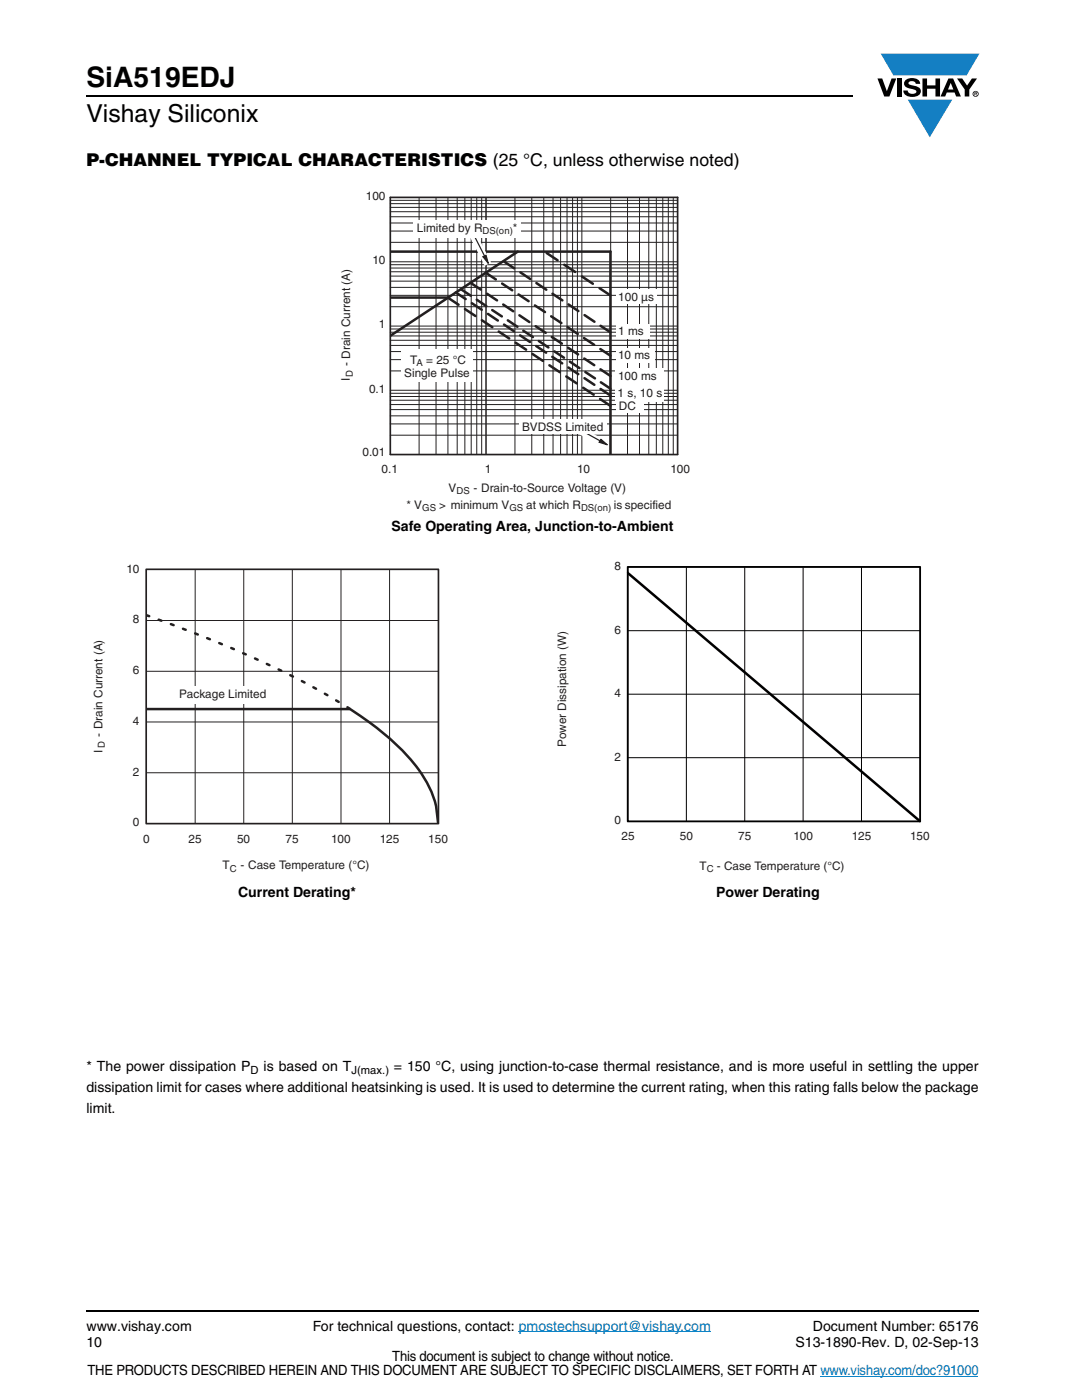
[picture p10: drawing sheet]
<svg xmlns="http://www.w3.org/2000/svg" width="216mm" height="279mm" viewBox="0 0 216 279" stroke-linecap="round" stroke-linejoin="round" font-family="sans-serif">
<path d="M17.1 18.9h.2v.3h-.2z" fill="#000"/>
<path d="M17.3 19.1h152.9" fill="none" stroke="#000" stroke-width=".36"/>
<path d="M175.1 10.7h20.4v16.7h-20.4z" fill="#fff"/>
<g fill="#147fc3">
<path d="M175.7 10.7h19.7l-2.5 4.4h-1.1h-13.5z"/>
<path d="M181.1 19.9h8.9l-4.5 7.5z"/>
</g>
<g fill="#000">
<path d="M175.1 15.7h.9l1 2.5 .9-2.5h.9l-1.3 3.6h-1.1zM179 15.7h.9v3.6h-.9zM180.7 16a2.1 2.1 0 0 1 2.8 .3l.1 .4h-.9a.79 .79 0 0 0-.7-.5 .79 .79 0 0 0-.7 .4l.2 .3 1 .2a1.08 1.08 0 0 1 1.2 1.1 1.08 1.08 0 0 1-1.1 1.1 1.73 1.73 0 0 1-2.3-1.2h.8a.96 .96 0 0 0 .8 .6 .96 .96 0 0 0 1-.4 1.31 1.31 0 0 0-1.3-.6 1.03 1.03 0 0 1-1-.6 1.03 1.03 0 0 1 .1-1.1zM184.1 15.7h.9v1.3h1.7v-1.3h.9v3.6h-.9v-1.6h-1.7v1.6h-.9zM191 15.7h1l1 1.4 .9-1.4h1.1l-1.6 2.2v1.4h-.9v-1.4zM17.1 261.5h.2v.4h-.2z"/>
<path d="M189.7 16.5l.5 1.4h-1zM189.2 15.7l-1.5 3.6h.9l.3-.8h1.6l.3 .8h.9l-1.5-3.6z"/>
<path d="M194.6 18.5h.2v.2h-.2zM194.4 18.4v.7h.2v-.3l.4 .3-.2-.3 .1-.2v-.2z"/>
<path d="M194.2 18.7a.46 .46 0 0 1 .9 0 .46 .46 0 0 1-.9 0zM194.1 18.7a.6 .6 0 0 0 1.2 0 .6 .6 0 0 0-1.2 0z"/>
</g>
<path d="M17.3 261.7h178.1" fill="none" stroke="#000" stroke-width=".36"/>
<path d="M103.5 265.8h38.4M163.7 274.6h31.5" fill="none" stroke="#007ec4" stroke-width=".2"/>
<path d="M67.8 38h69.9v64.4h-69.9z" fill="#fff"/>
<g fill="none" stroke="#231f20" stroke-width=".5">
<path d="M77.9 50.2h43.9v40.4M77.9 59.4h11.6M89.4 59.4l2.1 1.4M90.9 58.4l2 1.3M92 57.8l2 1.2M93.9 56.5l2 1.3M95.1 59.8l1.9 1.3M96.9 54.4l2 1.4M97.2 58.6l2 1.3M100.2 56.6l2 1.3M100.6 52.2l2 1.4M103.3 50.2l-25.4 16.8"/>
<path d="M103.5 58.8l2 1.3M103.8 54.4l2 1.3M107 56.5l2 1.3M109.1 50.5l2.2 1.4M110.2 58.6l2 1.3M112.6 52.8l2.2 1.5M116.1 55.2l2.2 1.4M119.6 57.5l2.2 1.5M92.8 61.7l2.1 1.4M94.2 60.5l1.9 1.3M96.1 63.9l2.1 1.4M97.4 62.6l1.9 1.4"/>
<path d="M98.2 61.9l1.9 1.2M99.5 66.2l2.1 1.4M100.4 60.8l2 1.3M100.6 64.8l1.9 1.3M101.3 63.9l1.9 1.3M102.9 68.4l2.1 1.4M103.6 62.9l2 1.4M103.8 66.9l2 1.4M104.4 66l1.9 1.3M106.3 70.6l2 1.4M106.7 61l2 1.3M106.9 65.1l2 1.3"/>
<path d="M107 69.1l2 1.3M107.5 68.1l1.9 1.2M109.6 72.9l2.1 1.4M110 63.1l2 1.4M110.1 67.2l2 1.4M110.2 71.2l2 1.3M110.6 70.1l1.9 1.3M113 75.1l2.1 1.4M113.3 65.3l2 1.3M113.4 69.4l1.9 1.3M113.4 73.3l2 1.4M113.4 60.8l2 1.3"/>
<path d="M113.7 72.2l1.9 1.3M116.4 77.4l2.1 1.4M116.5 67.5l2.1 1.3M116.6 71.6l2 1.3M116.6 75.5l2 1.3M116.6 62.9l2 1.3M116.8 74.2l1.9 1.3M119.7 79.6l2.1 1.4M119.8 69.7l2 1.3M119.8 73.7l2 1.3M119.8 65l2 1.3M119.8 77.6l2 1.3"/>
<path d="M119.9 76.3l1.9 1.3"/>
</g>
<g fill="none" stroke="#231f20" stroke-width=".2">
<path d="M77.9 40h57.3M83.6 39.4v51.3M87 39.4v51.3M89.4 39.4v51.3M91.2 39.4v51.3M92.8 39.4v51.3M94 39.4v51.3M95.1 39.4v51.3M96.1 39.4v51.3M97 39.4v51.3M102.8 39.4v51.3M106.1 39.4v51.3"/>
<path d="M108.5 39.4v51.3M110.4 39.4v51.3M111.9 39.4v51.3M113.1 39.4v51.3M114.3 39.4v51.3M115.2 39.4v51.3M116.1 39.4v51.3M121.9 39.4v51.3M125.2 39.4v51.3M127.6 39.4v51.3M129.5 39.4v51.3M131 39.4v51.3"/>
<path d="M132.2 39.4v51.3M133.4 39.4v51.3M134.3 39.4v51.3M77.9 58.9h57.3M77.9 57.4h57.3M77.9 56.1h57.3M77.9 55.1h57.3M77.9 54.2h57.3M77.9 53.5h57.3M77.9 52.8h57.3M77.9 52.2h57.3M77.9 48.4h57.3"/>
<path d="M77.9 46.1h57.3M77.9 44.5h57.3M77.9 43.3h57.3M77.9 42.3h57.3M77.9 41.4h57.3M77.9 40.6h57.3M77.9 61.2h57.3M77.9 77.9h57.3M77.9 79.9h57.3M77.9 79.1h57.3M77.9 78.5h57.3M77.9 74h57.3"/>
<path d="M77.9 71.8h57.3M77.9 70.2h57.3M77.9 68.9h57.3M77.9 67.9h57.3M77.9 67h57.3M77.9 66.3h57.3M77.9 65.7h57.3M77.9 65.1h57.3M77.9 86.9h57.3M77.9 84.6h57.3M77.9 83h57.3M77.9 81.7h57.3"/>
<path d="M77.9 80.7h57.3"/>
</g>
<g fill="#fff">
<path d="M80.1 69.8h14.3v6.4h-14.3z"/>
<path d="M123 57.7h8.1v2.9h-8.1z"/>
</g>
<path d="M93.5 46.8l1.3-.6 3.2 6.2-1.3 .7z" fill-rule="evenodd" fill="#fff"/>
<path d="M96.4 51.2l.6-.3 .4 1.6z" fill="#231f20"/>
<path d="M94.4 46.7l2.3 4.5M96.4 51.2l.6-.3 .4 1.6z" fill="none" stroke="#231f20" stroke-width=".24"/>
<path d="M82.5 43.9h21.5v3.4h-21.5z" fill="#fff"/>
<path d="M115.4 84.9l6.2 3.4-.8 1.3-6.1-3.4z" fill-rule="evenodd" fill="#fff"/>
<path d="M119.9 87.7l1.3 1.1-1.6-.5z" fill="#231f20"/>
<path d="M115.4 85.6l4.4 2.4M119.9 87.7l1.3 1.1-1.6-.5z" fill="none" stroke="#231f20" stroke-width=".24"/>
<g fill="#fff">
<path d="M103.6 83.6h17.4v2.9h-17.4z"/>
<path d="M123 64.8h6.7v2.9h-6.7z"/>
<path d="M122.8 69.5h7.8v2.9h-7.8z"/>
<path d="M122.8 73.4h9.8v6.7h-9.8z"/>
<path d="M122.9 76.7h5.5v5.7h-5.5z"/>
</g>
<path d="M135.2 39.4v51.3M135.2 39.4h-57.3v51.3h57.3" fill="none" stroke="#231f20" stroke-width=".34"/>
<path d="M18.4 112.3h71v62h-71z" fill="#fff"/>
<path d="M38.9 113.7v50.7M48.6 113.7v50.7M58.3 113.7v50.7M68 113.7v50.7M77.7 113.7v50.7M29.2 134h58.3M29.2 123.8h58.3M29.2 154.2h58.3M29.2 144.1h58.3" fill="none" stroke="#231f20" stroke-width=".2"/>
<g fill="none" stroke="#231f20" stroke-width=".5">
<path d="M29.2 122.8l.6 .2M31.7 123.7l.5 .2M34.1 124.6l.5 .2M36.5 125.5l.6 .2M38.9 126.4l.6 .2M41.3 127.4l.6 .2M43.8 128.3l.5 .3M46.1 129.3l.6 .2M48.5 130.4l.5 .2M50.9 131.4l.5 .3M53.2 132.5l.6 .2M55.6 133.6l.5 .2"/>
<path d="M57.9 134.8l.5 .2M60.2 135.9l.6 .3M62.5 137.2l.6 .2M64.8 138.5l.5 .2M67.1 139.8l.5 .3M29.2 141.5h40.7a47.8 47.8 0 0 1 14.6 13.6l1.7 3.2a16.3 16.3 0 0 1 1.2 6M69.3 141.1l.5 .4"/>
</g>
<path d="M29.2 113.6h58.3v50.8h-58.3z" fill="none" stroke="#231f20" stroke-width=".34"/>
<g fill="#fff">
<path d="M35 136.9h19.2v3.5h-19.2z"/>
<path d="M111.3 112.1h74.9v62.4h-74.9z"/>
</g>
<path d="M125.3 113.2h58.3v50.7h-58.3zM137 113.2v50.7M148.6 113.2v50.7M160.3 113.2v50.7M171.9 113.2v50.7M125.3 138.5h58.3M125.3 125.9h58.3M125.3 151.2h58.3" fill="none" stroke="#000" stroke-width=".2"/>
<path d="M125.4 114.5l58.2 49.4" fill="none" stroke="#000" stroke-width=".5"/>
<path d="M125.2 113.1h58.4v50.8h-58.4z" fill="none" stroke="#000" stroke-width=".34"/>
<text font-size="5.6" x="17.3" y="17.4">SiA519EDJ</text>
<text font-size="4.9" x="17.3" y="24.4">Vishay Siliconix</text>
<text font-size="3.5" x="17.3" y="33">P-CHANNEL TYPICAL CHARACTERISTICS (25 °C, unless otherwise noted)</text>
<g font-size="2.8">
<text x="78.1" y="105.9">Safe Operating Area, Junction-to-Ambient</text>
<text x="47.5" y="179">Current Derating*</text>
<text x="142.9" y="179">Power Derating</text>
<text x="17.3" y="213.7">* The power dissipation P</text>
<text x="52.6" y="213.7">is based on T</text>
<text x="78.6" y="213.7">= 150 °C, using junction-to-case thermal resistance, and is more useful in settling the upper</text>
<text x="17.3" y="218">dissipation limit for cases where additional heatsinking is used. It is used to determine the current rating, when this rating falls below the package</text>
<text x="17.3" y="222.2">limit.</text>
<text x="17.3" y="265.6">www.vishay.com</text>
<text x="17.3" y="268.8">10</text>
<text x="62.4" y="265.6">For technical questions, contact: pmostechsupport@vishay.com</text>
<text x="158.7" y="268.8">S13-1890-Rev. D, 02-Sep-13</text>
<text x="162.2" y="265.6">Document Number: 65176</text>
<text x="17.5" y="274.4">THE PRODUCTS DESCRIBED HEREIN AND THIS DOCUMENT ARE SUBJECT TO SPECIFIC DISCLAIMERS, SET FORTH AT www.vishay.com/doc?91000</text>
<text x="78.3" y="271.6">This document is subject to change without notice.</text>
</g>
<g font-size="2.4" fill="#231f20">
<text x="73" y="40">100</text>
<text x="83.2" y="46.3">Limited</text>
<text x="91.4" y="46.3">by R</text>
<text x="102.4" y="46.3">*</text>
<text x="74.3" y="52.7">10</text>
<text x="75.6" y="65.5">1</text>
<text x="123.4" y="60">100</text>
<text x="128" y="60">µs</text>
<text x="123.3" y="71.7">10 ms</text>
<text x="123.4" y="66.9">1 ms</text>
<text x="69.8" y="76.1" transform="rotate(-90 69.8 76.1)">I</text>
<text x="69.8" y="73.1" transform="rotate(-90 69.8 73.1)">- Drain Current (A)</text>
<text x="80.7" y="75.2">Single P</text>
<text x="81.8" y="72.6">T</text>
<text x="85.1" y="72.6">= 25 °C</text>
<text x="89.4" y="75.2">ulse</text>
<text x="123.3" y="75.8">100 ms</text>
<text x="73.6" y="78.5">0.1</text>
<text x="123.2" y="79.2">1 s, 10 s</text>
<text x="123.5" y="81.8">DC</text>
<text x="104.2" y="86">BVDSS Limited</text>
<text x="72.3" y="91">0.01</text>
<text x="76.1" y="94.4">0.1</text>
<text x="96.7" y="94.4">1</text>
<text x="115.1" y="94.4">10</text>
<text x="133.8" y="94.4">100</text>
<text x="81.1" y="101.5">* V</text>
<text x="87.6" y="101.5">&gt; minimum V</text>
<text x="89.5" y="98.1">V</text>
<text x="94.5" y="98.1">- Drain-to-Source Voltage (V)</text>
<text x="105" y="101.5">at which R</text>
<text x="122.5" y="101.5">is specified</text>
<text x="25.2" y="114.3">10</text>
<text x="26.5" y="124.4">8</text>
<text x="26.5" y="134.6">6</text>
<text x="35.7" y="139.3">Package Limited</text>
<text x="20.4" y="147.1" transform="rotate(-90 20.4 147.1)">- Drain Current (A)</text>
<text x="26.5" y="144.7">4</text>
<text x="20.4" y="150.3" transform="rotate(-90 20.4 150.3)">I</text>
<text x="26.5" y="154.8">2</text>
<text x="26.5" y="164.9">0</text>
<text x="28.6" y="168.2">0</text>
<text x="37.6" y="168.2">25</text>
<text x="44.4" y="173.4">T</text>
<text x="47.3" y="168.2">50</text>
<text x="48" y="173.4">- Case Temperature (°C)</text>
<text x="57" y="168.2">75</text>
<text x="66.1" y="168.2">100</text>
<text x="75.8" y="168.2">125</text>
<text x="85.5" y="168.2">150</text>
</g>
<g font-size="2.3" fill="#231f20">
<text x="122.6" y="113.8">8</text>
<text x="122.6" y="126.4">6</text>
<text x="122.6" y="139.1">4</text>
<text x="113" y="149.1" transform="rotate(-90 113 149.1)">Power Dissipation (W)</text>
<text x="122.6" y="151.8">2</text>
<text x="122.6" y="164.5">0</text>
<text x="124" y="167.7">25</text>
<text x="135.7" y="167.7">50</text>
<text x="147.3" y="167.7">75</text>
<text x="158.3" y="167.7">100</text>
<text x="170" y="167.7">125</text>
<text x="181.6" y="167.7">150</text>
<text x="139.6" y="173.6">T</text>
<text x="143.1" y="173.6">- Case Temperature (°C)</text>
</g>
<g font-size="2.2">
<text x="50" y="214.4">D</text>
<text x="70.1" y="214.4">J(max.)</text>
</g>
<g font-size="1.9" fill="#231f20">
<text x="96.3" y="46.8">DS(on)</text>
<text x="70.4" y="75.2" transform="rotate(-90 70.4 75.2)">D</text>
<text x="83.1" y="73.1">A</text>
<text x="91.1" y="98.6">DS</text>
<text x="84.2" y="102">GS</text>
<text x="101.6" y="102">GS</text>
<text x="115.9" y="102">DS(on)</text>
<text x="20.9" y="149.3" transform="rotate(-90 20.9 149.3)">D</text>
<text x="45.8" y="173.9">C</text>
<text x="141" y="174.1">C</text>
</g>
</svg>
